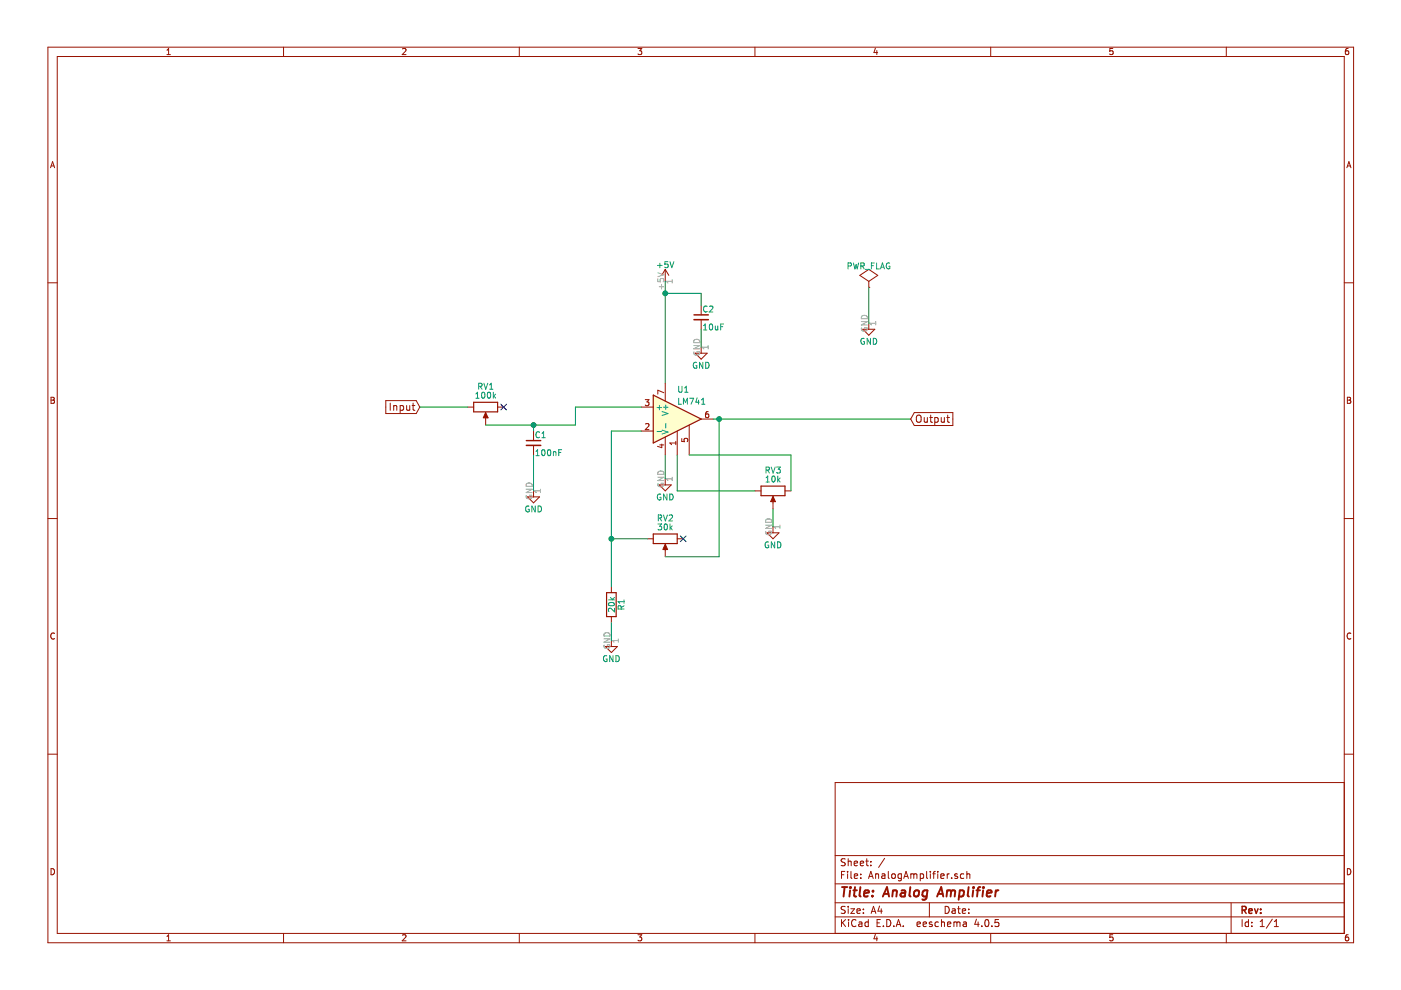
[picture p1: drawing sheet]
EESchema Schematic File Version 2
LIBS:power
LIBS:device
LIBS:transistors
LIBS:conn
LIBS:linear
LIBS:regul
LIBS:74xx
LIBS:cmos4000
LIBS:adc-dac
LIBS:memory
LIBS:xilinx
LIBS:microcontrollers
LIBS:dsp
LIBS:microchip
LIBS:analog_switches
LIBS:motorola
LIBS:texas
LIBS:intel
LIBS:audio
LIBS:interface
LIBS:digital-audio
LIBS:philips
LIBS:display
LIBS:cypress
LIBS:siliconi
LIBS:opto
LIBS:atmel
LIBS:contrib
LIBS:valves
EELAYER 25 0
EELAYER END
$Descr A4 11693 8268
encoding utf-8
Sheet 1 1
Title "Analog Amplifier"
Date ""
Rev ""
Comp ""
Comment1 ""
Comment2 ""
Comment3 ""
Comment4 ""
$EndDescr
$Comp
L LM741 U1
U 1 1
P 5650 3500
F 0 "U1" H 5650 3750 50  0000 L CNN
F 1 "LM741" H 5650 3650 50  0000 L CNN
F 2 "" H 5700 3550 50  0000 C CNN
F 3 "" H 5800 3650 50  0000 C CNN
	1    5650 3500
	1    0    0    -1  
$EndComp
$Comp
L R R1
U 1 1
P 5100 5050
F 0 "R1" V 5180 5050 50  0000 C CNN
F 1 "20k" V 5100 5050 50  0000 C CNN
F 2 "" V 5030 5050 50  0000 C CNN
F 3 "" H 5100 5050 50  0000 C CNN
	1    5100 5050
	1    0    0    -1  
$EndComp
Wire Wire Line
	5350 3600 5100 3600
Wire Wire Line
	6000 3500 6000 4650
Wire Wire Line
	5950 3500 7600 3500
$Comp
L GND #PWR01
U 1 1
P 5100 5350
F 0 "#PWR01" H 5100 5100 50  0001 C CNN
F 1 "GND" H 5100 5200 50  0000 C CNN
F 2 "" H 5100 5350 50  0000 C CNN
F 3 "" H 5100 5350 50  0000 C CNN
	1    5100 5350
	1    0    0    -1  
$EndComp
Wire Wire Line
	5100 5200 5100 5350
Text GLabel 3500 3400 0    60   Input ~ 0
Input
$Comp
L POT RV1
U 1 1
P 4050 3400
F 0 "RV1" V 3875 3400 50  0000 C CNN
F 1 "100k" V 3950 3400 50  0000 C CNN
F 2 "" H 4050 3400 50  0000 C CNN
F 3 "" H 4050 3400 50  0000 C CNN
	1    4050 3400
	0    1    1    0   
$EndComp
$Comp
L C_Small C1
U 1 1
P 4450 3700
F 0 "C1" H 4460 3770 50  0000 L CNN
F 1 "100nF" H 4460 3620 50  0000 L CNN
F 2 "" H 4450 3700 50  0000 C CNN
F 3 "" H 4450 3700 50  0000 C CNN
	1    4450 3700
	1    0    0    -1  
$EndComp
$Comp
L C_Small C2
U 1 1
P 5850 2650
F 0 "C2" H 5860 2720 50  0000 L CNN
F 1 "10uF" H 5860 2570 50  0000 L CNN
F 2 "" H 5850 2650 50  0000 C CNN
F 3 "" H 5850 2650 50  0000 C CNN
	1    5850 2650
	1    0    0    -1  
$EndComp
$Comp
L GND #PWR02
U 1 1
P 5850 2900
F 0 "#PWR02" H 5850 2650 50  0001 C CNN
F 1 "GND" H 5850 2750 50  0000 C CNN
F 2 "" H 5850 2900 50  0000 C CNN
F 3 "" H 5850 2900 50  0000 C CNN
	1    5850 2900
	1    0    0    -1  
$EndComp
$Comp
L +5V #PWR03
U 1 1
P 5550 2350
F 0 "#PWR03" H 5550 2200 50  0001 C CNN
F 1 "+5V" H 5550 2490 50  0000 C CNN
F 2 "" H 5550 2350 50  0000 C CNN
F 3 "" H 5550 2350 50  0000 C CNN
	1    5550 2350
	1    0    0    -1  
$EndComp
Wire Wire Line
	5550 2350 5550 3200
Wire Wire Line
	5550 2450 5850 2450
Wire Wire Line
	5850 2450 5850 2550
Connection ~ 5550 2450
Wire Wire Line
	5850 2750 5850 2900
Wire Wire Line
	3500 3400 3900 3400
Wire Wire Line
	4050 3550 4800 3550
Wire Wire Line
	4450 3550 4450 3600
Wire Wire Line
	4800 3550 4800 3400
Wire Wire Line
	4800 3400 5350 3400
Connection ~ 4450 3550
$Comp
L GND #PWR04
U 1 1
P 4450 4100
F 0 "#PWR04" H 4450 3850 50  0001 C CNN
F 1 "GND" H 4450 3950 50  0000 C CNN
F 2 "" H 4450 4100 50  0000 C CNN
F 3 "" H 4450 4100 50  0000 C CNN
	1    4450 4100
	1    0    0    -1  
$EndComp
Wire Wire Line
	4450 3800 4450 4100
Wire Wire Line
	5100 3600 5100 4900
$Comp
L POT RV2
U 1 1
P 5550 4500
F 0 "RV2" V 5375 4500 50  0000 C CNN
F 1 "30k" V 5450 4500 50  0000 C CNN
F 2 "" H 5550 4500 50  0000 C CNN
F 3 "" H 5550 4500 50  0000 C CNN
	1    5550 4500
	0    1    1    0   
$EndComp
Wire Wire Line
	5100 4500 5400 4500
Connection ~ 5100 4500
Wire Wire Line
	6000 4650 5550 4650
$Comp
L GND #PWR05
U 1 1
P 5550 4000
F 0 "#PWR05" H 5550 3750 50  0001 C CNN
F 1 "GND" H 5550 3850 50  0000 C CNN
F 2 "" H 5550 4000 50  0000 C CNN
F 3 "" H 5550 4000 50  0000 C CNN
	1    5550 4000
	1    0    0    -1  
$EndComp
Wire Wire Line
	5550 3800 5550 4000
$Comp
L POT RV3
U 1 1
P 6450 4100
F 0 "RV3" V 6275 4100 50  0000 C CNN
F 1 "10k" V 6350 4100 50  0000 C CNN
F 2 "" H 6450 4100 50  0000 C CNN
F 3 "" H 6450 4100 50  0000 C CNN
	1    6450 4100
	0    1    1    0   
$EndComp
Wire Wire Line
	5750 3800 6600 3800
Wire Wire Line
	6600 3800 6600 4100
Wire Wire Line
	5650 3800 5650 4100
Wire Wire Line
	5650 4100 6300 4100
$Comp
L GND #PWR06
U 1 1
P 6450 4400
F 0 "#PWR06" H 6450 4150 50  0001 C CNN
F 1 "GND" H 6450 4250 50  0000 C CNN
F 2 "" H 6450 4400 50  0000 C CNN
F 3 "" H 6450 4400 50  0000 C CNN
	1    6450 4400
	1    0    0    -1  
$EndComp
Wire Wire Line
	6450 4250 6450 4400
Connection ~ 6000 3500
Text GLabel 7600 3500 2    60   Input ~ 0
Output
NoConn ~ 4200 3400
NoConn ~ 5700 4500
$Comp
L PWR_FLAG #FLG07
U 1 1
P 7250 2400
F 0 "#FLG07" H 7250 2495 50  0001 C CNN
F 1 "PWR_FLAG" H 7250 2580 50  0000 C CNN
F 2 "" H 7250 2400 50  0000 C CNN
F 3 "" H 7250 2400 50  0000 C CNN
	1    7250 2400
	1    0    0    -1  
$EndComp
$Comp
L GND #PWR08
U 1 1
P 7250 2700
F 0 "#PWR08" H 7250 2450 50  0001 C CNN
F 1 "GND" H 7250 2550 50  0000 C CNN
F 2 "" H 7250 2700 50  0000 C CNN
F 3 "" H 7250 2700 50  0000 C CNN
	1    7250 2700
	1    0    0    -1  
$EndComp
Wire Wire Line
	7250 2400 7250 2700
$EndSCHEMATC
